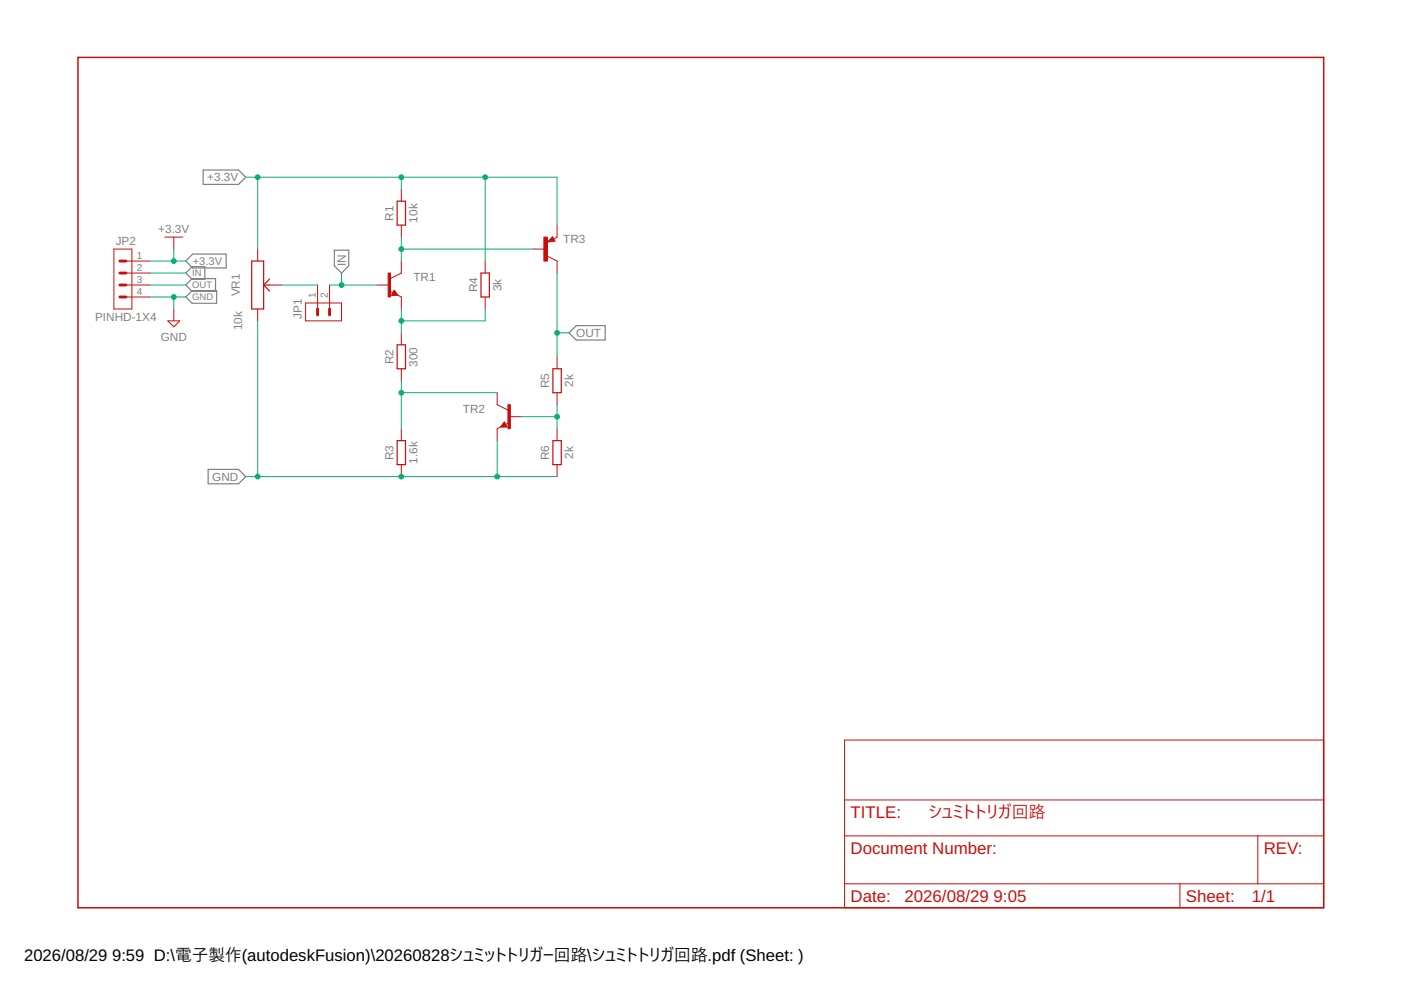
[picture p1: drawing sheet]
<svg xmlns="http://www.w3.org/2000/svg" width="297mm" height="210mm" viewBox="0 0 297 210" stroke-linecap="round" stroke-linejoin="round" font-family="sans-serif">
<path d="M43.1 36h7.5l1.5 1.6-1.5 1.5h-7.5zM40.7 56.5h2.7v2.7h-2.7l-1.3-1.3zM40.7 59.1h5v2.7h-5l-1.3-1.4zM40.9 53.9h7v2.9h-7l-1.5-1.4zM70.9 53h3v3.4l-1.5 1.5-1.5-1.5zM40.7 61.6h5.2v2.7h-5.2l-1.3-1.3zM120.6 70.6l1.6-1.6h6.1v3.1h-6.1zM44.1 99.5h6.5l1.5 1.5-1.5 1.6h-6.5z" fill="none" stroke="#808080" stroke-width=".25"/>
<path d="M16.5 12.2h264.1v180.3h-264.1z" fill="none" stroke="#c90d0c" stroke-width=".32"/>
<g fill="none" stroke="#c90d0c" stroke-width=".21">
<path d="M24.2 52.8h3.8v12.7h-3.8zM26.7 55.4h5.1M26.7 57.9h5.1M34.9 50.3h3.9M36.9 50.3v2.5M54.6 52.8v2.6M85.1 40.1v2.6M85.1 47.7v2.6M85.1 55.4v2.5l-2.6 1.3M102.9 55.4v2.5M113 52.8h2.6M116.1 54.3l2 1.1v2.5"/>
<path d="M117.2 50.2l.5 .9-1.6 .2zM118.1 47.7v2.6l-.7 .4M26.7 60.4h5.1M26.7 63h5.1M35.6 68h2.5l-1.2 1.3zM36.9 65.5v2.5M54.6 65.5v2.5M57.2 60.4h2.5M64.8 64.2h7.6v3.8h-7.6zM67.3 60.4v5.1M69.9 60.4v5.1M80 60.4h2.5"/>
<path d="M82.5 61.7l2.6 1.3v2.5M83.6 61.6l.7 1h-1.2zM85.1 70.6v2.5M85.1 78.2v2.5M102.9 63v2.5M118.1 75.6v2.6M85.1 90.9v2.5M85.1 98.5v2.5M105.4 83.3v2.5l2.5 1.3M106.9 89.5l.5 1h-1.2zM107.9 89.6l-2.5 1.3v2.5M107.9 88.3h2.6"/>
<path d="M118.1 83.3v2.5M118.1 90.9v2.5M118.1 98.5v2.5M179.1 156.9h101.5v35.6h-101.5zM179.1 177.2h101.5M179.1 169.6h101.5M266.7 177.2v10.2M179.1 187.4h101.5M250.2 187.4v5.1"/>
</g>
<path d="M25.4 55.4h1.3M25.4 57.9h1.3M25.4 60.4h1.3M25.4 63h1.3M67.3 65.5v1.3M69.9 65.5v1.3" fill="none" stroke="#c90d0c" stroke-width=".61"/>
<path d="M53.4 55.4h2.5v10.1h-2.5zM57.2 59.2l-1.3 1.2M84.2 42.7h1.8v5h-1.8zM102 57.9h1.8v5.1h-1.8zM117.1 50.9h-.4l.4-.2 .2 .3-1 .2 .8-.8 .4 .6M55.9 60.4h1.3M55.9 60.4l1.3 1.3M84.2 73.1h1.8v5.1h-1.8zM117.2 78.2h1.8v5.1h-1.8zM84.2 93.4h1.8v5.1h-1.8zM117.2 93.4h1.8v5.1h-1.8z" fill="none" stroke="#c90d0c" stroke-width=".25"/>
<g fill="#c90d0c" stroke="#c90d0c" stroke-width=".21">
<path d="M115.3 50.3h.8v5.1h-.8z"/>
<path d="M82.3 57.9h.5v5.1h-.5z"/>
<path d="M107.7 85.8h.5v5.1h-.5z"/>
</g>
<g fill="#c90d0c" stroke="#c90d0c" stroke-width=".21">
<path d="M83.6 61.6l.7 1h-1.2z"/>
<path d="M106.9 89.5l.5 1h-1.2z"/>
</g>
<g fill="none" stroke="#0dab76" stroke-width=".21">
<path d="M52.1 37.6h66v10.1M54.6 37.6v15.2M85.1 37.6v2.5M102.9 37.6v17.8M31.8 57.9h7.6M31.8 55.4h7.6M36.9 52.8v2.6M72.4 57.9v2.5M85.1 50.3v5.1M85.1 52.8h27.9M118.1 57.9v17.7M31.8 60.4h7.6"/>
<path d="M31.8 63h7.6M36.9 63v2.5M54.6 68v33M59.7 60.4h7.6M69.9 60.4h10.1M85.1 65.5v5.1M102.9 65.5v2.5h-17.8M118.1 70.6h2.5M85.1 80.7v10.2M85.1 83.3h20.3M105.4 93.4v7.6M110.5 88.3h7.6"/>
<path d="M118.1 85.8v5.1M52.1 101h66"/>
</g>
<g fill="#0dab76" stroke="#0dab76" stroke-width=".21">
<circle cx="85.1" cy="52.8" r=".51"/>
<circle cx="85.1" cy="68" r=".51"/>
<circle cx="85.1" cy="83.3" r=".51"/>
<circle cx="118.1" cy="88.3" r=".51"/>
<circle cx="72.4" cy="60.4" r=".51"/>
<circle cx="118.1" cy="70.6" r=".51"/>
<circle cx="36.9" cy="63" r=".51"/>
<circle cx="85.1" cy="101" r=".51"/>
<circle cx="105.4" cy="101" r=".51"/>
<circle cx="54.6" cy="101" r=".51"/>
<circle cx="36.9" cy="55.4" r=".51"/>
<circle cx="85.1" cy="37.6" r=".51"/>
<circle cx="102.9" cy="37.6" r=".51"/>
<circle cx="54.6" cy="37.6" r=".51"/>
</g>
<g font-size="3.6" fill="#c90d0c">
<text x="180.3" y="173.4">TITLE:</text>
<text x="196.8" y="173.4">シュミトトリガ回路</text>
<text x="180.3" y="181">Document Number:</text>
<text x="267.9" y="181">REV:</text>
<text x="180.3" y="191.2">Date:</text>
<text x="191.8" y="191.2">2026/08/29</text>
<text x="210.7" y="191.2">9:05</text>
<text x="251.4" y="191.2">Sheet:</text>
<text x="265.4" y="191.2">1/1</text>
</g>
<g font-size="3.5">
<text x="5.1" y="203.8">2026/08/29</text>
<text x="23.8" y="203.8">9:59 D:\電⼦製作(autodeskFusion)\20260828シュミットトリガー回路\シュミトトリガ回路.pdf (Sheet: )</text>
</g>
<g font-size="2.5" fill="#808080">
<text x="43.9" y="38.5">+3.3V</text>
<text x="83.4" y="46.8" transform="rotate(-90 83.4 46.8)">R1</text>
<text x="88.5" y="47.2" transform="rotate(-90 88.5 47.2)">10k</text>
<text x="24.5" y="52">JP2</text>
<text x="33.5" y="49.5">+3.3V</text>
<text x="119.4" y="51.5">TR3</text>
<text x="73.3" y="56.4" transform="rotate(-90 73.3 56.4)">IN</text>
<text x="87.6" y="59.7">TR1</text>
<text x="50.8" y="62.9" transform="rotate(-90 50.8 62.9)">VR1</text>
<text x="101.2" y="62" transform="rotate(-90 101.2 62)">R4</text>
<text x="106.3" y="61.7" transform="rotate(-90 106.3 61.7)">3k</text>
<text x="20.1" y="68">PINHD-1X4</text>
<text x="51.3" y="70.1" transform="rotate(-90 51.3 70.1)">10k</text>
<text x="64" y="67.7" transform="rotate(-90 64 67.7)">JP1</text>
<text x="122.2" y="71.5">OUT</text>
<text x="34.1" y="72.4">GND</text>
<text x="83.4" y="77.2" transform="rotate(-90 83.4 77.2)">R2</text>
<text x="88.5" y="77.8" transform="rotate(-90 88.5 77.8)">300</text>
<text x="116.5" y="82.3" transform="rotate(-90 116.5 82.3)">R5</text>
<text x="121.5" y="82" transform="rotate(-90 121.5 82)">2k</text>
<text x="98.1" y="87.6">TR2</text>
<text x="45" y="101.9">GND</text>
<text x="83.4" y="97.6" transform="rotate(-90 83.4 97.6)">R3</text>
<text x="88.5" y="98.3" transform="rotate(-90 88.5 98.3)">1.6k</text>
<text x="116.5" y="97.6" transform="rotate(-90 116.5 97.6)">R6</text>
<text x="121.5" y="97.3" transform="rotate(-90 121.5 97.3)">2k</text>
</g>
<text font-size="2.3" fill="#808080" x="40.9" y="56.2">+3.3V</text>
<g font-size="2.1" fill="#808080">
<text x="29" y="55">1</text>
<text x="29" y="57.5">2</text>
<text x="29" y="60.1">3</text>
<text x="29" y="62.6">4</text>
<text x="67" y="63.2" transform="rotate(-90 67 63.2)">1</text>
<text x="69.5" y="63.2" transform="rotate(-90 69.5 63.2)">2</text>
</g>
<g font-size="2" fill="#808080">
<text x="40.7" y="58.6">IN</text>
<text x="40.7" y="61.1">OUT</text>
<text x="40.7" y="63.7">GND</text>
</g>
</svg>
